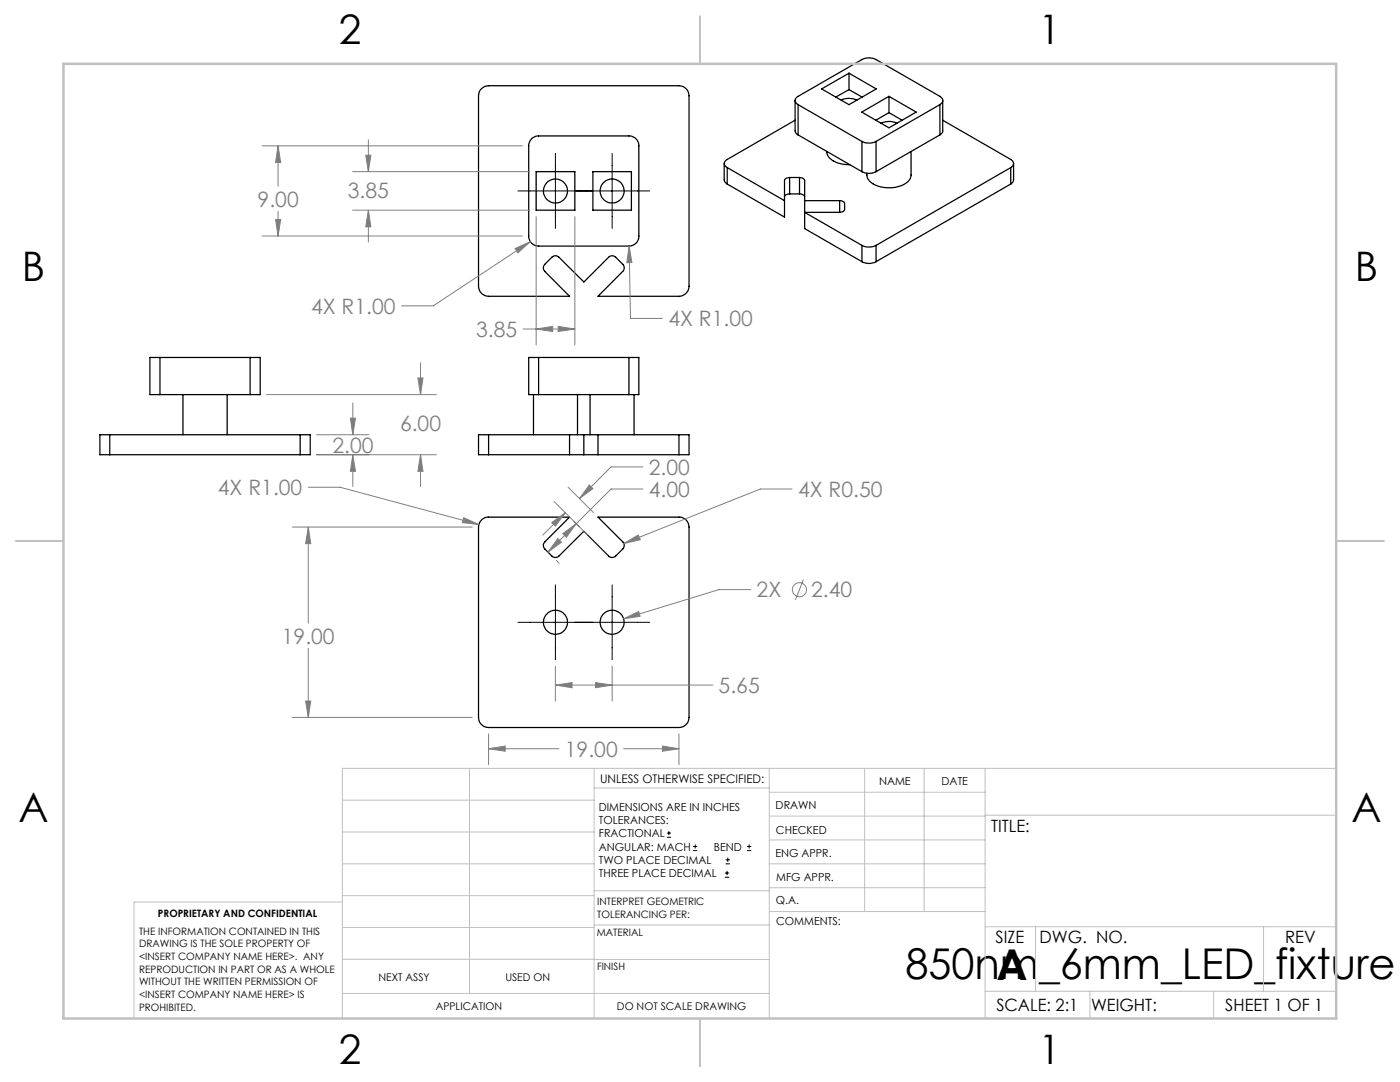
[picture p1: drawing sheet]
<svg xmlns="http://www.w3.org/2000/svg" width="279mm" height="216mm" viewBox="0 0 279 216" stroke-linecap="round" stroke-linejoin="round" font-family="sans-serif">
<g fill="none" stroke="#000" stroke-width=".25">
<path d="M95.9 17.9l.7-.6 .9-.2h38a2.05 2.05 0 0 1 2 2v38a2.05 2.05 0 0 1-2 2h-16.2l5-4.9a1.02 1.02 0 0 0 0-1.5l-1.4-1.4a1.02 1.02 0 0 0-1.4 0l-5 5-5-5a1.02 1.02 0 0 0-1.4 0l-1.4 1.4a1.02 1.02 0 0 0 0 1.5l5 4.9h-16.2a2.05 2.05 0 0 1-2-2v-38zM164 17.7l5.4-3.1 5.5 3.1-5.5 3.2zM167.9 20a3.7 3.7 0 0 1 3.1 0M169.4 17.9l-2.6 1.5M169.4 17.9l2.6 1.5M169.4 14.6v3.3M177.4 19.2v3.3M106.1 27.7l1.1-.6h18.3a1.93 1.93 0 0 1 2 2v18a1.93 1.93 0 0 1-2 2h-18a1.93 1.93 0 0 1-2-2v-18.3zM107 34.3h7.7v7.6h-7.7zM118.3 34.3h7.7v7.6h-7.7zM144.5 32.6v3.3l.1 .4 .5 .4M145.1 33.4l11.5 6.6"/>
<path d="M145.1 33.4v3.3M157.6 35.4a.87 .87 0 0 0-1 .6v7.3l-11.5-6.6M157.6 38.7a.9 .9 0 0 0-1 .6M157.6 35.4h2M157.6 35.4v3.3M157.6 38.7h2M158.7 24l-13.6 7.8a.85 .85 0 0 0-.6 .8 .85 .85 0 0 0 .6 .8M158.7 20v6.1l.2 .5 .4 .3M159.3 20.9a.87 .87 0 0 1-.6-.8 .87 .87 0 0 1 .6-.9l12.7-7.3a3 3 0 0 1 2.8 0l12.8 7.3a.89 .89 0 0 1 .5 .9 .89 .89 0 0 1-.5 .8M159.3 20.9l12.7 7.3M159.3 26.9l12.7 7.4M159.3 20.9v6"/>
<path d="M159.6 35.4a.94 .94 0 0 1 1 .6v9.6l11.4 6.6M159.6 38.7a.98 .98 0 0 1 1 .6M159.6 35.4v3.3M165 30.2a2.63 2.63 0 0 0 2.4 2.4l.8 .2h1.4M172 22.4l5.4-3.2 5.4 3.2-5.4 3.1zM172 34.3a3 3 0 0 0 2.8 0M172 28.2a3.3 3.3 0 0 0 2.8 0M172 28.2v6.1M174.8 28.2v6.1M175.8 24.6a3.7 3.7 0 0 1 3.2 0M177.4 22.5l-2.6 1.5M177.4 22.5l2.6 1.5"/>
<path d="M181.8 30.2v4.7a2.84 2.84 0 0 1-2.6 2.4 5.8 5.8 0 0 1-5.8-1.4l-.3-.5-.1-.8M187.6 20.9l-12.8 7.3M187.6 20.9v6M187.6 26.9l-12.8 7.4M188.1 24l13.6 7.8a.87 .87 0 0 1 .6 .8 .87 .87 0 0 1-.6 .8M188.1 20v6.3l-.5 .6M201.7 33.4l-26.9 15.6M201.7 33.4v3.3M201.7 36.7l-26.9 15.5M202.3 32.6v3.3l-.1 .4-.5 .4M160.6 40h7M167.6 40a.86 .86 0 0 1 1 .6v1.2a.86 .86 0 0 1-1 .6"/>
<path d="M167.6 42.4h-7l11.4 6.6M167.6 40v2.4M172 49a3.3 3.3 0 0 0 2.8 0M172 52.2a3 3 0 0 0 2.8 0M172 49v3.2M174.8 49v3.2M31.9 71.3h-2v7.4h2M31.9 71.3h18M31.9 78.7h18M31.9 71.3v7.4M36.5 78.7v8M45.3 78.7v8"/>
<path d="M49.9 71.3h2v7.4h-2M49.9 71.3v7.4M106.5 78.7v8M107.5 71.3h-2v7.4h2M107.5 71.3v7.4M107.5 71.3h18M107.5 78.7h18M115.3 78.7v8M117.8 78.7v8M125.5 71.3h2v7.4h-2M125.5 71.3v7.4M126.5 78.7v8"/>
<path d="M21.9 86.7h-2v4h2M21.9 86.7h38M21.9 90.7h38M21.9 86.7v4M59.9 86.7h2v4h-2M59.9 86.7v4M97.5 86.7h-2v4h2M97.5 86.7h38M97.5 90.7h38M97.5 86.7v4M113.7 86.7v4M116.5 86.7v4"/>
<path d="M119.3 86.7v4M135.5 86.7h2v4h-2M135.5 86.7v4M96.1 103.8l1.1-.6h16.5l-5 4.9a1.02 1.02 0 0 0 0 1.4l1.4 1.4a1.02 1.02 0 0 0 1.4 0l5-4.9 5 4.9a1.02 1.02 0 0 0 1.4 0l1.4-1.4a1.02 1.02 0 0 0 0-1.4l-5-4.9h16.2a1.99 1.99 0 0 1 2 2v38a2.05 2.05 0 0 1-2 2h-38a2.05 2.05 0 0 1-2-2v-38l.2-.9z"/>
<circle cx="110.9" cy="38.1" r="2.4"/>
<circle cx="122.1" cy="38.1" r="2.4"/>
<circle cx="110.9" cy="124.2" r="2.39"/>
<circle cx="122.1" cy="124.2" r="2.39"/>
</g>
<g fill="none" stroke="#808080" stroke-width=".2">
<path d="M52.3 29.1h51.9M55.5 29.1l.5 3.3h-1zM55.5 29.1v8M70.3 34.3h35.4M73 31h1l-.5 3.3zM73.5 27.9v6.4M52.3 47.1h51.9M55 43.8h1l-.5 3.3zM55.5 42.2v4.9M70.3 41.9h35.4M73.5 41.9l.5 3.4h-1zM73.5 41.9v6.4"/>
<path d="M102.8 49.6l3-1.4-2.4 2.2zM105.8 48.2l-19.3 12.8h-6.4M107 43.2v25.6M114.7 43.2v25.6M125.6 49.1l.2 14.4h6.4M125.6 49.1l.5 3.3h-1zM53.2 78.7h33.9M83.4 75.4h1l-.5 3.3zM83.9 72.4v6.3M104.4 65.7h10.3M107 65.7l3.3-.6v1zM111.4 65.1l3.3 .6-3.3 .4z"/>
<path d="M61.5 97.2h6.4l27.7 7.5M63.2 90.7h23.9M63.2 86.7h10.4M69.9 83.4h1l-.5 3.3zM70.4 80.4v6.3M70.4 90.7v6.4M70.4 90.7l.5 3.4h-1zM83.9 90.7l.5 3.4h-1zM83.9 90.7v6.4M113.4 97.2l5 5.1M117.6 96.8l.7 .7-2.7 2zM128.3 97.6h-6.3l-7 6.9"/>
<path d="M128.3 93.2h-6.3l-6.4 6.3M158.1 97.6h-6.4l-27.2 10.8M58.3 105.2h35.9M61.5 105.2v19.2M61.5 105.2l.5 3.3h-1zM92.5 103.3l3.1 1.4-3.3-.4zM110.1 104.3l2.7-2-2 2.7zM110.6 100l6.7 6.8M111.1 111.8l.5 .6M111.3 107.5l.7 .7-2.6 2zM112.3 106.5l2.7-2-2 2.7zM112.8 102.3l-4.5 4.5"/>
<path d="M115 104.5l-5.6 5.7M124.5 108.4l2.9-1.6 .4 .9zM149.8 117.7h-6.3l-19 5.8M160.3 115.6l-1.5 4.1M61 139.9h1l-.5 3.3zM61.5 129.4v13.8M110.8 136.7l3.4-.5v1zM110.8 132.9v7M110.8 136.7h31.4M118.9 136.2l3.3 .5-3.3 .5zM122.2 132.9v7M124.5 123.5l3-1.5 .2 1z"/>
<path d="M58.3 143.2h35.9M97.5 146.4v6.2M97.5 149.4h14M97.5 149.4l3.3-.5v1zM124.5 149.4h11M132.2 148.9l3.3 .5-3.3 .5zM135.5 146.4v6.2"/>
<circle cx="159.5" cy="117.7" r="1.4"/>
</g>
<g fill="none" stroke="#000" stroke-width=".2">
<path d="M103.4 38.1h26.2M110.8 30.6v15M122.2 30.6v15M110.8 116.7v15M122.2 116.7v15M103.4 124.2h26.2M133.1 167.1h.8M133.1 166.2h.8M133.5 165.8v.9M138.3 169.7h.8M138.3 168.9h.8M138.7 168.5v.8"/>
<path d="M144.7 175h.8M144.7 174.2h.8M144.8 172.4h.9M144.8 171.6h.9M145.1 173.8v.8M145.2 171.1v.9M149.1 169.7h.8M149.1 168.9h.8M149.5 168.5v.8"/>
</g>
<g fill="none" stroke="#c0c0c0" stroke-width=".2">
<path d="M68.3 159.7h50.3M93.7 153.3v44.9M118.6 153.3v49.9M118.6 157.2h34.9M153.5 153.3v49.9M153.5 158.1h43.1M172.5 153.3v28.6M184.4 153.3v28.6M196.6 153.3v49.9M266.7 153.3h-198.4v49.9M68.3 178.7h50.3M68.3 172.4h50.3"/>
<path d="M68.3 166h50.3M68.3 180h-41.6v23.2M118.6 177.7h35M153.5 167.6h43.1M153.5 162.8h43.1M153.5 172.4h43.1M153.5 177.1h43.1M196.6 162.7h70.1M68.3 198.2h85.2M68.3 191.4l85.2 .1M68.3 185.1h50.3M118.6 184.6h35"/>
<path d="M153.6 181.9h43M196.6 197.8h70.1M196.6 184.9h70.1M206.7 184.9v12.9M217.5 197.8v5.4M242.2 197.8v5.4M252.2 184.9v12.9"/>
</g>
<path d="M139.7 3.2v9.5M3.1 107.9h9.6M266.7 107.9h9.5M139.7 203.2v9.6" fill="none" stroke="#c0c0c0" stroke-width=".25"/>
<path d="M12.7 12.7h254v190.5h-254z" fill="none" stroke="#c0c0c0" stroke-width=".5"/>
<path d="M55.5 29.1l.5 3.3h-1zM55 43.8h1l-.5 3.3zM125.6 49.1l-.5 3.3h1zM107 65.7l3.3-.6v1zM111.4 65.1l3.3 .6-3.3 .4zM73 31h1l-.5 3.3zM73.5 41.9l.5 3.4h-1zM102.8 49.6l.6 .8 2.4-2.2zM83.4 75.4h1l-.5 3.3zM83.9 90.7l.5 3.4h-1zM69.9 83.4h1l-.5 3.3zM70.4 90.7l.5 3.4h-1zM61.5 105.2l.5 3.3h-1zM61 139.9h1l-.5 3.3zM92.5 103.3l-.2 1 3.3 .4zM124.5 123.5l3.2-.5-.2-1zM118.9 136.2l3.3 .5-3.3 .5zM110.8 136.7l3.4-.5v1zM97.5 149.4l3.3-.5v1zM132.2 148.9l3.3 .5-3.3 .5zM112.3 106.5l2.7-2-2 2.7zM111.3 107.5l.7 .7-2.6 2zM124.5 108.4l3.3-.7-.4-.9zM110.1 104.3l2.7-2-2 2.7zM117.6 96.8l.7 .7-2.7 2z" fill="#808080"/>
<g font-size="8.5">
<text x="180.7" y="195.4">850nm_6mm_LED_fixture</text>
<text x="198.9" y="195.5">A</text>
</g>
<g font-size="8.1">
<text x="67.6" y="8.9">2</text>
<text x="207.3" y="8.9">1</text>
<text x="4.4" y="56.2">B</text>
<text x="270.4" y="56.2">B</text>
<text x="3.7" y="164.1">A</text>
<text x="269.7" y="164.1">A</text>
<text x="67.6" y="212.4">2</text>
<text x="207.3" y="212.4">1</text>
</g>
<g font-size="4.2" fill="#808080">
<text x="51.4" y="41.2">9.00</text>
<text x="69.4" y="39.5">3.85</text>
<text x="62.1" y="62.6">4X R1.00</text>
<text x="133.4" y="65.1">4X R1.00</text>
<text x="95" y="67.2">3.85</text>
<text x="79.8" y="86.1">6.00</text>
<text x="66.3" y="90.3">2.00</text>
<text x="129.5" y="94.8">2.00</text>
<text x="43.5" y="98.8">4X R1.00</text>
<text x="129.5" y="99.2">4.00</text>
<text x="159.3" y="99.2">4X R0.50</text>
<text x="151" y="119.2">2X</text>
<text x="161.9" y="119.2">2.40</text>
<text x="56.2" y="128.4">19.00</text>
<text x="143.4" y="138.3">5.65</text>
<text x="112.7" y="151">19.00</text>
</g>
<g font-size="3.4">
<text x="197.8" y="166">TITLE:</text>
<text x="198.7" y="188.1">SIZE</text>
<text x="207.5" y="188.1">DWG. NO.</text>
<text x="256.5" y="188.2">REV</text>
<text x="198.8" y="201.7">SCALE: 2:1</text>
<text x="217.7" y="201.8">WEIGHT:</text>
<text x="244.5" y="201.7">SHEET 1 OF 1</text>
</g>
<text font-size="2.4" x="119.8" y="156.2">UNLESS OTHERWISE SPECIFIED:</text>
<g font-size="2.2">
<text x="119.5" y="161.8">DIMENSIONS ARE IN INCHES</text>
<text x="154.8" y="161.4">DRAWN</text>
<text x="175.4" y="156.6">NAME</text>
<text x="187.9" y="156.7">DATE</text>
<text x="119.5" y="164.4">TOLERANCES:</text>
<text x="119.5" y="167.1">FRACTIONAL</text>
<text x="154.9" y="166.3">CHECKED</text>
<text x="119.5" y="169.7">ANGULAR: MACH</text>
<text x="119.5" y="172.4">TWO PLACE DECIMAL</text>
<text x="142.5" y="169.7">BEND</text>
<text x="154.8" y="171">ENG APPR.</text>
<text x="119.5" y="175">THREE PLACE DECIMAL</text>
<text x="154.9" y="175.7">MFG APPR.</text>
<text x="154.9" y="180.4">Q.A.</text>
<text x="154.9" y="184.6">COMMENTS:</text>
</g>
<g font-size="2.1">
<text x="75.5" y="195.7">NEXT ASSY</text>
<text x="100.9" y="195.7">USED ON</text>
<text x="86.9" y="201.5">APPLICATION</text>
<text x="123.1" y="201.6">DO NOT SCALE DRAWING</text>
</g>
<g font-size="2">
<text x="31.5" y="182.9">PROPRIETARY AND CONFIDENTIAL</text>
<text x="119.2" y="180.6">INTERPRET GEOMETRIC</text>
<text x="119.2" y="183.1">TOLERANCING PER:</text>
<text x="27.8" y="186.5">THE INFORMATION CONTAINED IN THIS</text>
<text x="27.8" y="189">DRAWING IS THE SOLE PROPERTY OF</text>
<text x="27.8" y="191.6">&lt;INSERT COMPANY NAME HERE&gt;. ANY</text>
<text x="119.1" y="186.7">MATERIAL</text>
<text x="27.8" y="194.1">REPRODUCTION IN PART OR AS A WHOLE</text>
<text x="27.8" y="196.6">WITHOUT THE WRITTEN PERMISSION OF</text>
<text x="119.1" y="193.5">FINISH</text>
<text x="27.8" y="199.1">&lt;INSERT COMPANY NAME HERE&gt; IS</text>
<text x="27.8" y="201.7">PROHIBITED.</text>
</g>
</svg>
